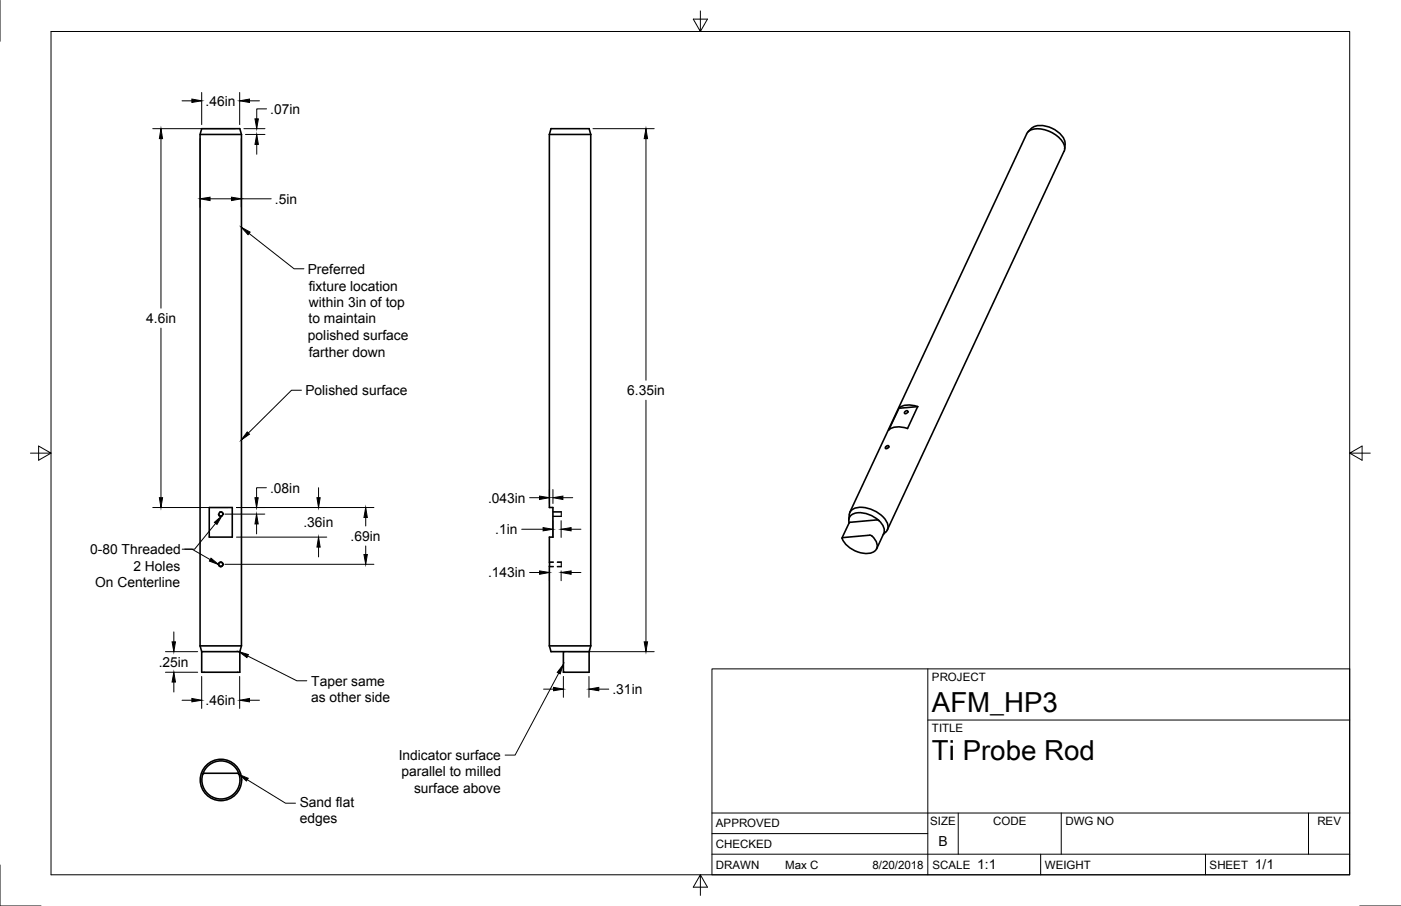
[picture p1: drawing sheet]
<svg xmlns="http://www.w3.org/2000/svg" width="432mm" height="279mm" viewBox="0 0 432 279" stroke-linecap="round" stroke-linejoin="round" font-family="sans-serif">
<!-- layer: Visible -->
<g fill="none" stroke="#000" stroke-width=".5">
<path d="M317.9 39.6l-1.1 1.1M317.9 39.6a6.3 6.3 0 0 1 7.2 .4 5.1 5.1 0 0 1 3 5.9M61.7 41.5h12.7M74.4 41.5l-.5-1.8h-11.7l-.5 1.8v157.7M74.4 41.5v157.7M169.3 41.5v115h1.1v9.1h-1.1v33.6M169.3 41.5l.5-1.8h11.8l.5 1.8M169.3 41.5h12.8M182.1 41.5v157.7M327.9 46.7l-54.4 116.8M328 46.7a3.9 3.9 0 0 0-1.6-4.2 8.7 8.7 0 0 0-9.1-2.2l-.9 1-54.5 116.8M273 137.8l.3-.2a.4 .4 0 0 1 .7 .1 .4 .4 0 0 1-.4 .5l-.1 .1a.36 .36 0 0 1-.6 0 .36 .36 0 0 1 .1-.5z"/>
<path d="M273.9 132.6a5.8 5.8 0 0 1 5.8-.5l3.1-6.7-5.7 .5-3.2 6.8M279 126.9l.5-.2 .3 .2-.2 .4-.5 .3-.4-.2zM282.9 125.4a5.8 5.8 0 0 0-5.8 .5M64.5 156.5h7.1v9.1h-7.1zM261.7 158.8l-.1 1.5M261.8 158.7a3.2 3.2 0 0 1 4-2.2 9.1 9.1 0 0 1 7.9 5.4 2.23 2.23 0 0 1-.6 2.1M261.7 161.3a2.47 2.47 0 0 1 2.7-3.2 8.5 8.5 0 0 1 8.1 4.8l-.1 1.6M262 161.1l-2.5 4.8M268.6 165.3l-.5-.3-8.3 .8M268.7 165.2a3.1 3.1 0 0 1 .8 4.9 7.9 7.9 0 0 1-9.3-2.8l-.6-1.2 .2-.3M270.9 160.5l-.6-.2-8.4 .8M272.4 164.6l-2.2 4.7"/>
<path d="M273 164.1l-.8 .7M61.7 199.2h12.7M61.7 199.2l.5 1.8M74.4 199.2l-.5 1.8M169.3 199.2l.5 1.8h11.8M169.3 199.2h12.8M182.1 199.2l-.5 1.8M62.2 201h11.7M62.2 201v6.3h11.7v-6.3M173.6 201v6.3h8v-6.3M62.9 238.5h10.3l.5 .3M62.9 238.5l-.5 .3"/>
<circle cx="68.1" cy="158.5" r=".62"/>
<circle cx="68" cy="174" r=".63"/>
<circle cx="68.1" cy="240.5" r="6.4"/>
<circle cx="68.1" cy="240.5" r="5.9"/>
</g>
<!-- layer: Hidden -->
<g fill="none" stroke="#000" stroke-width=".35">
<path d="M67.3 158.5v.1a.77 .77 0 0 0 1.1 .6M67.7 157.9l.4-.1a.69 .69 0 0 1 .7 .7M170.4 159.2h2.6M170.4 157.9h2.6M173 157.8v1.5M169.3 173.4h1.3M169.3 174.7h1.3M171.8 173.4h1.2M171.8 174.7h1.2M173 173.3v1.5"/>
<circle cx="68" cy="174" r=".76"/>
</g>
<!-- layer: Hidden Narrow -->
<path d="M170.4 159.3h2.6M170.4 157.8h2.6M169.3 173.3h1.3M169.3 174.8h1.3M171.8 173.3h1.2M171.8 174.8h1.2" fill="none" stroke="#000" stroke-width=".31"/>
<!-- layer: Border -->
<path d="M0 .1v12.6M15.7 9.7h400.3v260.1h-400.3zM215.9 3.4v6.3l-2.2-3.8h4.3l-2.1 3.8M9.4 139.7h6.3l-3.8-2.1v4.3l3.8-2.2M416 139.7l3.8 2.2v-4.3l-3.8 2.1h6.3M0 266.7v12.7h12.7M215.9 269.8l2.1 3.8h-4.3l2.2-3.8v6.3M419.1 279.4h12.6" fill="none" stroke="#000" stroke-width=".31"/>
<!-- layer: Titleblock -->
<path d="M219.4 206.3h196.6v63.5h-196.6zM286 206.3v63.5M286 222h130M219.4 257.1h66.6M219.4 250.7h196.6M295.3 250.7v12.7M327.1 250.7v12.7M403.3 250.7v12.7M219.4 263.4h196.6M320.7 263.4v6.4M371.5 263.4v6.4" fill="none" stroke="#000" stroke-width=".31"/>
<!-- layer: Dimensions -->
<g fill="none" stroke="#000" stroke-width=".31">
<path d="M47.1 39.7h25.5M56.1 31.1h3M62.2 28.5v9.9M73.9 28.5v9.9M75.2 39.7h6.5M76.9 31.1h3.1M82.2 33.6h-3.1v3.1M182.8 39.7h18.8M49.6 42.8v52.2M61.7 42.8v21.1M74.4 42.8v21.1M75.7 41.5h6"/>
<path d="M79.1 44.5v3.1M199.1 42.8v74.5M64.7 61.3h6.6M74.4 61.3h9.2M49.6 101.2v52.3M199.1 123.4v74.5M47.1 156.5h23.2M69.3 158.5h12.3M72.9 156.5h42.3M82.1 150.4h-3v3.1M98.2 150.4v3.1M112.7 159.6v2.6"/>
<path d="M163.2 153.5h3.1M169.3 151v4.3M170.4 151v4.3M173.5 153.5h3M69.3 174h45.9M72.9 165.6h27.8M79.1 161.6v3M98.2 168.7v3M112.7 168.4v2.6M160.8 163.2h6.6M163.2 176.6h3.1M169.3 176.1v3"/>
<path d="M170.4 160.6v5.1M172.9 160.6v5.1M172.9 176.1v3M176 163.2h3M176 176.6h3M53.6 194.9v3M51 201h9.9M51 207.3h9.9M53.6 210.3v3.1M56.1 215.9h3M62.2 208.6v9.9M73.9 208.6v9.9"/>
<path d="M76.9 215.9h3.1M167.5 212.5h3.1M173.6 208.6v6.5M175.3 201h26.3M181.5 208.6v6.5M184.6 212.5h3"/>
</g>
<g fill="#000" stroke="#000" stroke-width=".31">
<path d="M59.1 30.6l3.1 .5-3.1 .5zM73.9 31.1l3-.5v1zM78.6 36.7h1l-.5 3zM49.6 39.7l.5 3.1h-1zM79.1 41.5l.5 3h-1zM199.1 39.7l.5 3.1h-1.1zM61.7 61.3l3-.5v1.1zM71.3 60.8l3.1 .5-3.1 .6zM49.1 153.5h1l-.5 3zM78.6 153.5h1l-.5 3zM97.7 153.5h1l-.5 3zM112.7 156.5l.5 3.1h-1z"/>
<path d="M166.3 153l3 .5-3 .5zM170.4 153.5l3.1-.5v1zM79.1 158.5l.5 3.1h-1zM98.2 165.6l.5 3.1h-1zM112.2 171h1l-.5 3zM166.3 176.1l3 .5-3 .5zM167.4 162.7l3 .5-3 .5zM172.9 163.2l3.1-.5v1zM172.9 176.6l3.1-.5v1zM53 197.9h1.1l-.5 3.1zM198.5 197.9h1.1l-.5 3.1zM53.6 207.3l.5 3h-1.1z"/>
<path d="M59.1 215.4l3.1 .5-3.1 .5zM73.9 215.9l3-.5v1zM170.6 212l3 .5-3 .5zM181.5 212.5l3.1-.5v1z"/>
</g>
<!-- layer: Annotations -->
<path d="M74.4 70.1l2.7 1.5-.6 .8zM76.2 133.2l.7 .7-2.5 1.8zM65 172.1l2.4 2-2.9-1.1zM66.1 161.1l2.3-2.1-1.5 2.7zM73.6 201l2.9 .9-.4 .9zM173.6 204.9l-1 2.9-.8-.4zM73.6 238.8l2.9 1.2-.5 .9z" fill="#000" stroke="#000" stroke-width=".31"/>
<path d="M76.7 72l13.9 10.9h3.1M92.9 120.3h-3.1l-13.3 13.2M56.2 169.4h3l5.6 3.2M66.5 161.4l-6.5 8h-3M76.4 202.3l15.1 7.6h3.1M172.2 207.6l-13.4 25.3h-3.1M76.2 240.5l11.8 7.2h3.1" fill="none" stroke="#000" stroke-width=".31"/>
<g font-size="8.5">
<text x="287.2" y="219.5">AFM_HP3</text>
<text x="287.2" y="234.5">Ti Probe Rod</text>
</g>
<g font-size="4.3">
<text x="63.4" y="32.6">.46in</text>
<text x="83.3" y="35.1">.07in</text>
<text x="84.7" y="62.8">.5in</text>
<text x="94.9" y="84.4">Preferred</text>
<text x="95.2" y="89.6">fixture location</text>
<text x="95.2" y="94.7">within 3in of top</text>
<text x="45.1" y="99.6">4.6in</text>
<text x="95.1" y="99.8">to maintain</text>
<text x="94.9" y="104.9">polished surface</text>
<text x="95.2" y="110">farther down</text>
<text x="94.1" y="121.9">Polished surface</text>
<text x="193.3" y="121.8">6.35in</text>
<text x="83.2" y="151.9">.08in</text>
<text x="150.4" y="155">.043in</text>
<text x="93.5" y="162.7">.36in</text>
<text x="108.1" y="166.8">.69in</text>
<text x="152.7" y="164.7">.1in</text>
<text x="27.8" y="170.9">0-80 Threaded</text>
<text x="41.1" y="176">2 Holes</text>
<text x="150.4" y="178">.143in</text>
<text x="29.3" y="181.1">On Centerline</text>
<text x="48.9" y="205.6">.25in</text>
<text x="95.9" y="211.4">Taper same</text>
<text x="188.8" y="214">.31in</text>
<text x="63.4" y="217.4">.46in</text>
<text x="95.9" y="216.5">as other side</text>
<text x="122.9" y="234.4">Indicator surface</text>
<text x="123.7" y="239.5">parallel to milled</text>
<text x="127.6" y="244.6">surface above</text>
<text x="92.4" y="248.8">Sand flat</text>
<text x="92.4" y="253.9">edges</text>
<text x="289.2" y="261">B</text>
<text x="301.2" y="268.1">1:1</text>
<text x="386.8" y="268.1">1/1</text>
</g>
<g font-size="3.5">
<text x="287.2" y="210.1">PROJECT</text>
<text x="287.2" y="225.8">TITLE</text>
<text x="220.7" y="255.2">APPROVED</text>
<text x="286.7" y="254.5">SIZE</text>
<text x="306.1" y="254.5">CODE</text>
<text x="328.4" y="254.5">DWG NO</text>
<text x="406" y="254.5">REV</text>
<text x="220.7" y="261.5">CHECKED</text>
<text x="220.7" y="267.9">DRAWN</text>
<text x="242" y="267.9">Max C</text>
<text x="268.9" y="267.9">8/20/2018</text>
<text x="287.4" y="267.9">SCALE</text>
<text x="322" y="267.9">WEIGHT</text>
<text x="372.8" y="267.9">SHEET</text>
</g>
</svg>
